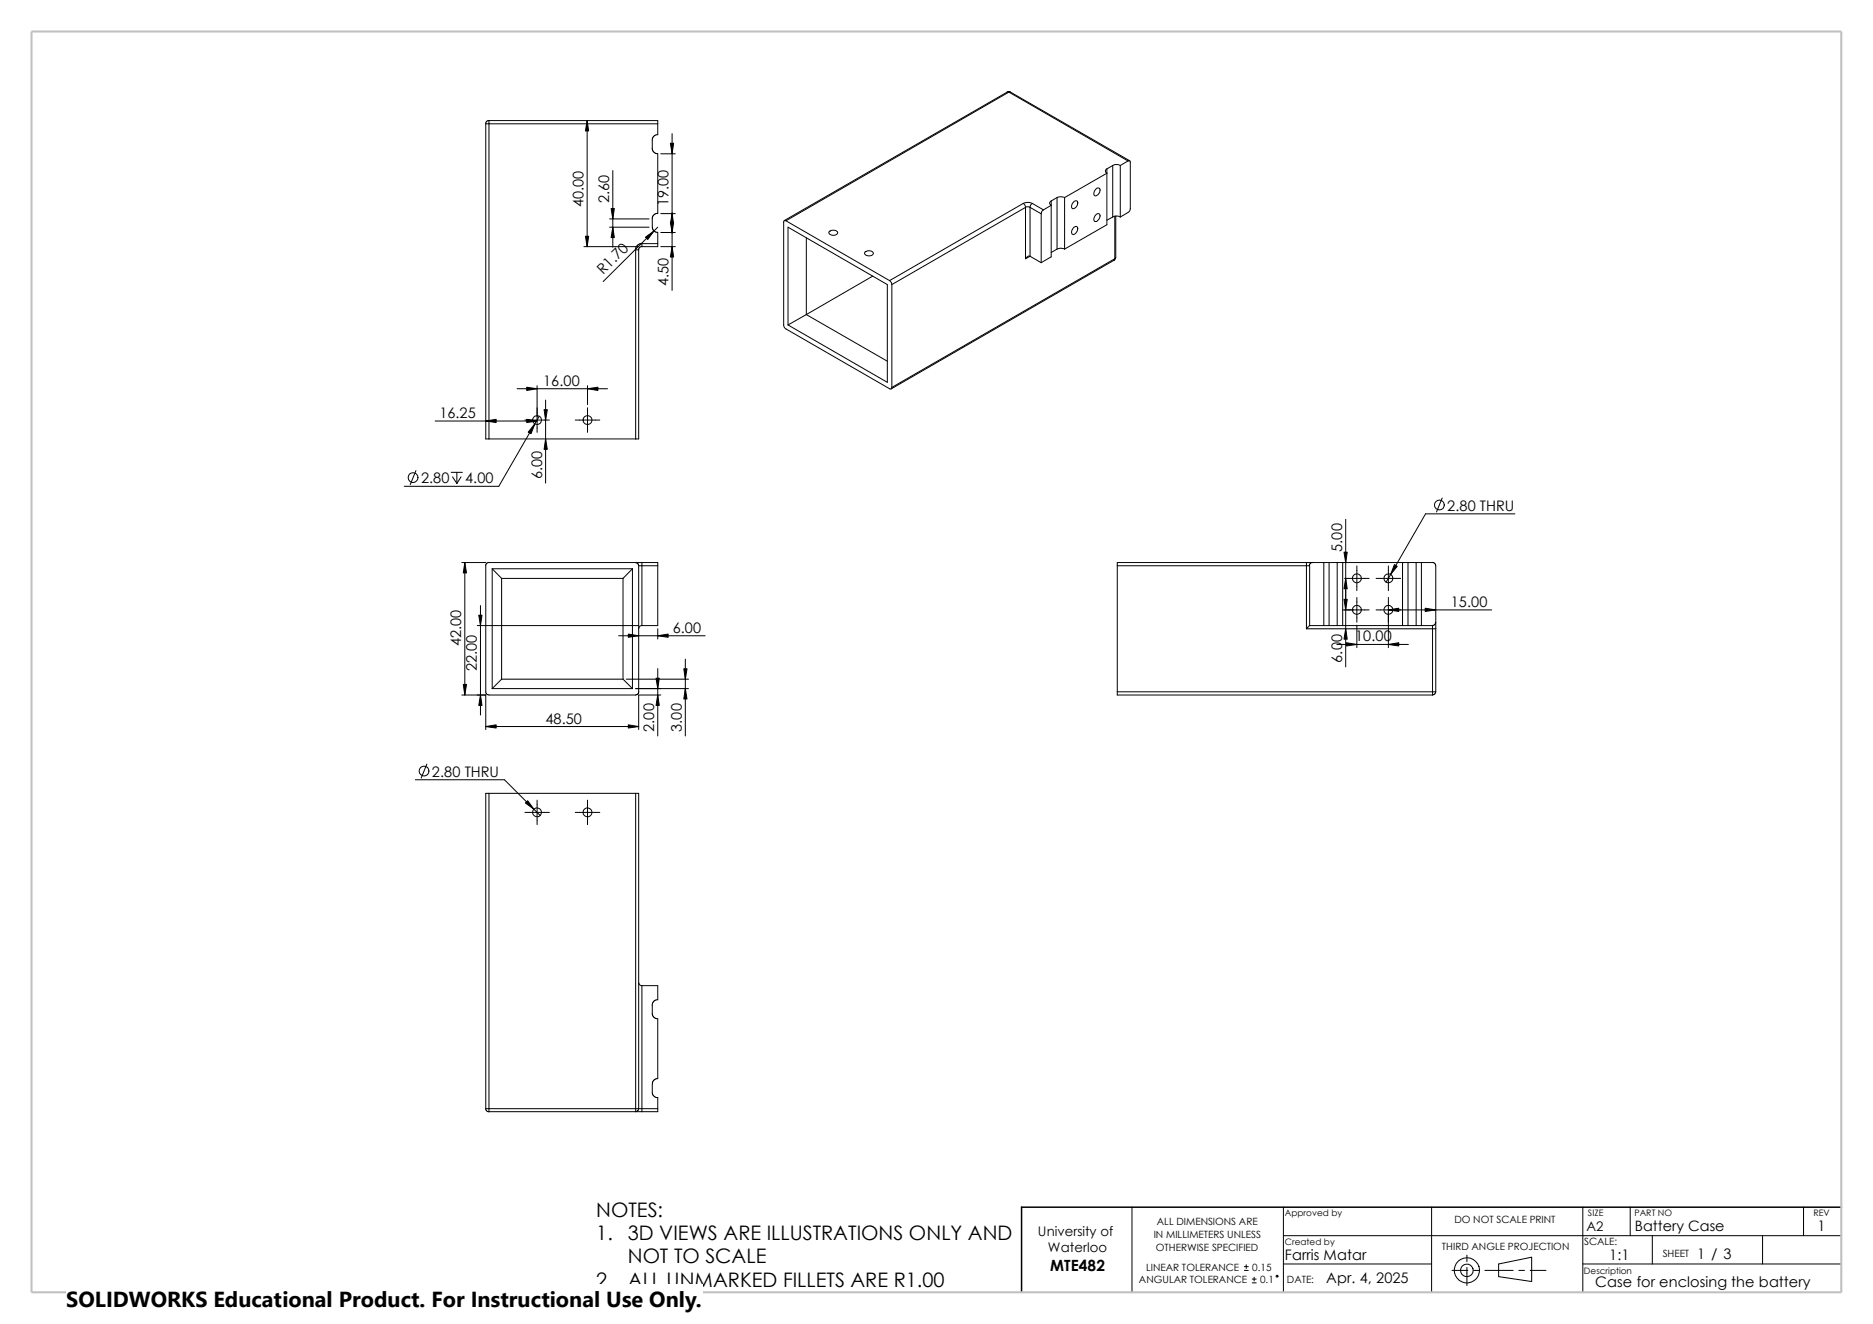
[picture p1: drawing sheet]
<svg xmlns="http://www.w3.org/2000/svg" width="420mm" height="297mm" viewBox="0 0 420 297" stroke-linecap="round" stroke-linejoin="round" font-family="sans-serif">
<g fill="none" stroke="#000" stroke-width=".22">
<path d="M108.9 27.8v70.7h.7M108.9 27.8h.7M109.6 27.8v-.7h37.9v.7M109.6 27.8v70.7M109.6 27.8h37.9M109.6 27l-.5 .2-.2 .6M131.7 27.1v28.2M137.4 38.3v17.2M146.2 33.3l.2 .7 .4 .3 .7 .2v13.4M147.5 30.2l-.7 .2-.5 .6v2.3M147.5 27.8v2.4M148.2 34.5h3.2"/>
<path d="M150.7 30v35.2M225.8 20.7h.4M225.8 20.7l-49.9 28.8M225.8 20.7l.3-.2 .5 .2M226.2 20.7h.4M226.2 20.7l-50 28.8M226.2 20.7l26.7 15.4M226.6 20.7l26.7 15.4M248.2 37.9a.52 .52 0 0 0-.3 .5 .52 .52 0 0 0 .3 .5l-9.5 5.4M248.2 37.9v12.5l-9.5 5.5M249.5 37.1a1.8 1.8 0 0 1 1.7 0M249.5 37.1l-1.3 .8"/>
<path d="M249.5 37.1v11.6M251.2 37.1v11.6M252.9 36.1l-1.7 1M252.9 36.1a.3 .3 0 0 1 .4 0 .3 .3 0 0 1 .1 .3v10.5l-.3 .7-1.9 1.1M130.9 55.3h12.3M136.7 51h8.8M136.7 49.1h8.8M142.5 56h.7v42.5h-.7zM143.9 54.7l-.9 .2-.4 .6-.1 .5M143.9 54.7v.6M143.9 55.3l-.5 .2-.2 .5M143.9 54.7h3.6"/>
<path d="M147.5 47.8l-.7 .2-.4 .4-.1 .7v2.3l.4 .5 .8 .3v2.5M147.5 51l-12.2 12.2M147.5 54.7v.6h-3.6M148.2 55.3h3.2M148.2 52.2h3.2M148.2 47.9h3.2M176.2 49.5a.3 .3 0 0 0-.3 0 .3 .3 0 0 0-.2 .3v23.2l.2 .4 .3 .4 23.3 13.4a.31 .31 0 0 0 .3 0 .31 .31 0 0 0 .2-.3M176.2 49.5l23.3 13.4M176.7 51l22.3 12.8v22l-22.3-12.9zM180.8 53.3v17.3M186 51.9a1.19 1.19 0 0 1 1.8 .4 1.17 1.17 0 0 1-2-.1zM194 56.5a1.19 1.19 0 0 1 1.8 .4 1.08 1.08 0 0 1-1 .5 1.08 1.08 0 0 1-.9-.7z"/>
<path d="M229.4 45.6l-29.9 17.3M229.4 45.6l.4 .4 .2 .5M229.4 45.6a2.16 2.16 0 0 1 2.1 0M230 46.5l-30 17.3M230 46.5v11.5M230 46.5l.2-.1 .8 .1M231 57.5l-1 .5M231 46.5l2.5 1.5M231 57.5l2.5 1.4M231 46.5v11M231 57.5a.82 .82 0 0 0-1 .5M231.5 45.6l2.5 1.5"/>
<path d="M231.5 45.6l-.4 .4-.1 .5M233.5 48v10.9M234 47.1l-.4 .4-.1 .5M235.7 45.1v12.5l-2.2 1.3M235.7 45.1a.52 .52 0 0 0-.3 .5 .52 .52 0 0 0 .3 .5l-1.7 1M237 44.3a2.2 2.2 0 0 1 1.7 0M237 55.9a1.8 1.8 0 0 1 1.7 0M237 44.3l-1.3 .8M237 44.3v11.6M237 55.9l-1.3 .7M238.7 44.3v11.6M240.8 45.2a.54 .54 0 0 1 .8 0 .54 .54 0 0 1 0 .8 .97 .97 0 0 1-1.2 .7 1.26 1.26 0 0 1 .4-1.5z"/>
<path d="M240.8 51a.54 .54 0 0 1 .8-.1 .54 .54 0 0 1 0 .8 .8 .8 0 0 1-1.3 .7v-.6zM245.8 42.3a.54 .54 0 0 1 .8 0 .54 .54 0 0 1 0 .8 .97 .97 0 0 1-1.2 .8 1.26 1.26 0 0 1 .4-1.6zM245.8 48.1a.54 .54 0 0 1 .8 0 .54 .54 0 0 1 0 .8 .8 .8 0 0 1-1.3 .6v-.6zM249.5 48.7a1.8 1.8 0 0 1 1.7 0M249.5 48.7l-1.3 .7M249.8 58.4l-50 28.8M250 58l-.2 .4M250 48.5v9.5M250 58l-50 28.9M250.1 57.8l-.3 .6M250.2 48.5v9.3l-.2 .2M180.8 70.6l18.2 10.4"/>
<path d="M180.8 70.6l-4.1 2.3M195.7 61.9l-14.9 8.7M199.5 62.9l.4 .6 .1 .3M200 63.8v23.1M97.6 94.4h22.8M109.6 98.5h32.9M116 87.2h20.2M117.7 94.2h5.5M120.4 86.5v10.5M120.9 93.4l-9.1 15.7h-21.2M122.3 89.7v18.7M129 94.2h5.5"/>
<path d="M131.7 86.5v4.3M131.7 91.5v5.5M93.3 105.6l-1.3 3.1M101.2 106h2.5M101.5 107l.9 1.5M102.4 106v2.5M103.4 107l-1 1.5M301.8 116.5v33.1M323.4 111.7l-1.3 3.2M339.7 115.3h-20l-8.9 15.3M103.5 126.2h5.4M104.2 126.2v29.7"/>
<path d="M107.7 135.8v24.6M108.9 126.9v28.5l.2 .3 .5 .2h32.9l.5-.2 .3-.5-.1-28.3M110.4 127.6v26.9M110.4 127.6h31.4M110.4 127.6l2.1 2.2M112.5 129.8v22.6M112.5 129.8h27.2M139.7 129.8v22.6M141.8 127.6v26.9M141.8 127.6l-2.1 2.2M142.5 126.2h-33.1l-.3 .2-.2 .5M142.5 126.2h1.4"/>
<path d="M142.5 126.2l.6 .3 .1 .4M143.2 126.9h.7M143.9 126.2v.7M143.9 126.2h3.6v.7M143.9 126.9v13.4M143.9 126.9h3.6M147.5 126.9v13.4h-3.6M250.5 126.9h42.4M250.5 126.9v28.3M292.9 126.2h-42.4v.7M292.9 126.9v14.2M292.9 126.2v.7"/>
<path d="M292.9 126.2h1.4M292.9 126.9h.8v13.4M294.3 126.2h2.5M294.3 126.2l-.5 .2-.2 .5M296.8 126.2v14.1M296.8 126.2h1.2M298 126.2h1.8M298 126.2v14.1M299.8 126.2v14.1M299.8 126.2h1.3M301 136.8h6M301.1 126.2h13.4"/>
<path d="M301.1 126.2v14.1M301.5 129.8h5.5M304.2 127v5.5M304.2 134v5.6M308.6 129.8h5.5M308.6 136.8h25.9M311.3 127v5.5M311.3 134v11.3M314.5 126.2h1.2M314.5 126.2v14.1M315.7 126.2h1.8M315.7 126.2v14.1"/>
<path d="M317.5 126.2h1.2M317.5 126.2v14.1M318.7 126.2h2.5M318.7 126.2v14.1M321.2 126.2l.5 .2 .2 .5v12.7M321.9 139.6l-.2 .5-.5 .2M321.9 139.6v1.5M103.5 155.9h5.4v7.8M107 140.3h36.2M110.4 154.5h31.4M112.5 152.4l-2.1 2.1M112.5 152.4h27.2"/>
<path d="M138.7 142.6h19.4M139.7 152.4l2.1 2.1M140.4 152.4h14M142.5 154.5h11.9M143.9 140.3a.72 .72 0 0 0-.7 .8M147.5 141.1v2.2M147.5 150v15.1M148.2 155.9h-5v7.8M153.7 147.9v17.2M250.5 155.2h70.7M250.5 155.2v.7h70.7M292.9 141.1h28.3"/>
<path d="M293.7 140.3h3.1M293.7 140.3l-.8 .8M296.8 140.3h1.2M298 140.3h1.8M299.8 144.6h16M299.8 140.3h1.3M301.1 140.3h13.4M304.2 140.3v5M314.5 140.3h1.2M315.7 140.3h1.8M317.5 140.3h1.2M318.7 140.3h2.5"/>
<path d="M321.2 140.3v.8M321.2 141.1h.7M321.2 155.2h.7M321.2 155.2v.7M321.2 141.1v14.1M321.9 155.2l-.2 .5-.5 .2M321.9 141.1v14.1M93.1 174.9h20l8 8M95.7 171.4l-1.3 3.1M108.9 163h34.3M109.6 178v70.7M109.6 178h32.9"/>
<path d="M109.6 178h-.7v70.7M120.4 179.5v5.5M131.7 179.5v5.5M142.5 178v70.7M142.5 178h.7v70.7M117.7 182.2h5.5M129 182.2h5.5M143.2 220.4l.3 .5 .4 .2M143.9 221.1h3.6v3.2l-.7 .2-.4 .3-.2 .7M143.9 221.1v27.6M146.3 225.5v2.3l.5 .5 .7 .3v13.4l-.6 .1-.6 .6v2.6l.5 .7 .7 .3M108.9 248.7h.7"/>
<path d="M108.9 248.7l.2 .5 .5 .2M109.6 248.7v.7M109.6 248.7h32.9M109.6 249.4h32.9M142.5 248.7v.7M142.5 249.4h1.4M142.5 248.7h.7M143.2 248.7h.7M143.2 248.7l-.1 .4-.6 .3M143.9 248.7v.7M143.9 248.7h3.6M147.5 246.2v2.5"/>
<path d="M147.5 248.7v.7h-3.6M253.8 270.8v19.1M287.8 277.2h125.1M287.8 270.8v19.1M321 270.8v19.1M354.9 270.8v19.1M365.5 270.8v6.4M370.5 277.2v6.3M395.2 277.2v6.3M404.4 270.8v6.4M279 285h.9M279 284.1h.9"/>
<path d="M279.4 283.7v.9M280.8 287.8h.9M280.8 286.9h.9M281.2 286.5v.9M287.8 283.5h33.2M325.6 285h3.5M328.9 281.6v1.4M328.9 284.3v4.1M330.4 285h1.3M333 285h6.3M336 283.5l7.5-1.5v5.5l-7.5-1.1zM340.6 285h1.2"/>
<path d="M343.1 285h3.6M354.9 283.5h58"/>
<circle cx="120.4" cy="94.2" r="1"/>
<circle cx="131.8" cy="94.2" r=".98"/>
<circle cx="92.6" cy="107.1" r="1.1"/>
<circle cx="322.7" cy="113.3" r="1.1"/>
<circle cx="304.2" cy="129.7" r="1"/>
<circle cx="304.2" cy="136.8" r="1"/>
<circle cx="311.3" cy="129.7" r="1"/>
<circle cx="311.3" cy="136.8" r="1"/>
<circle cx="95.1" cy="173" r="1.09"/>
<circle cx="120.4" cy="182.3" r="1"/>
<circle cx="131.8" cy="182.2" r=".98"/>
<circle cx="286.4" cy="286.3" r=".21"/>
<circle cx="328.9" cy="285" r="1.42"/>
<circle cx="328.9" cy="285" r="2.83"/>
</g>
<path d="M412.9 270.8h-183.8v19.1" fill="none" stroke="#000" stroke-width=".34"/>
<path d="M7.1 7.1h405.8v282.8h-405.8z" fill="none" stroke="#c0c0c0" stroke-width=".47"/>
<g fill="#000" stroke="#000" stroke-width=".22">
<path d="M131.7 27.1l.3 2.3h-.7zM150.3 32.1h.7l-.3 2.4zM131.3 53h.7l-.3 2.3zM137.4 51l.4 2.3h-.8zM137 46.8h.8l-.4 2.3zM144.7 53.2l1.9-1.4-1.4 1.9zM150.3 49.8h.7l-.3 2.4zM150.7 55.3l.3 2.4h-.7zM150.7 47.9l.3 2.3h-.7zM108.9 94.4l2.4-.3v.7zM119.9 95.1l-.8 2.2-.7-.4zM118.1 94.1l2.3 .3-2.3 .4z"/>
<path d="M118.1 86.9l2.3 .3-2.3 .4zM122.3 98.5l.4 2.3h-.7zM122 91.9h.7l-.4 2.3zM131.7 87.2l2.4-.3v.7zM104.2 126.2l.4 2.3h-.7zM301.8 129.8l.3 2.3h-.7zM301.4 123.9h.7l-.3 2.3zM301.4 134.5h.7l-.3 2.3zM311.3 136.8l2.3-.4v.8zM312.7 126.7l.6 .3-1.5 1.9zM319.6 136.4l2.3 .4-2.3 .4zM103.9 153.5h.7l-.4 2.4z"/>
<path d="M107.4 138h.7l-.4 2.3zM107.7 155.9l.4 2.3h-.7zM140.9 142.2l2.3 .4-2.3 .4zM147.5 155.9l.3 2.3h-.7zM147.1 152.1h.7l-.3 2.4zM147.5 142.6l2.3-.4v.8zM153.7 154.5l.4 2.3h-.8zM153.3 150h.8l-.4 2.4zM301.8 141.1l.3 2.3h-.7zM301.9 144.2l2.3 .4-2.3 .3zM311.3 144.6l2.3-.4v.7zM108.9 163l2.4-.4v.7z"/>
<path d="M140.9 162.6l2.3 .4-2.3 .3zM117.8 180.1l.5-.5 1.4 1.9z"/>
</g>
<path d="M14.9 288.1h142.6v8.9h-142.6z" fill="#fff"/>
<text font-size="4.9" x="14.9" y="293.3">SOLIDWORKS Educational Product. For Instructional Use Only.</text>
<g font-size="4.5">
<text x="133.7" y="273.1">NOTES:</text>
<text x="133.7" y="278.3">1.</text>
<text x="140.8" y="278.3">3D VIEWS ARE ILLUSTRATIONS ONLY AND</text>
<text x="140.8" y="283.4">NOT TO SCALE</text>
<text x="133.7" y="288.6">2.</text>
<text x="140.8" y="288.6">ALL UNMARKED FILLETS ARE R1.00</text>
</g>
<text font-size="3.5" x="235.5" y="285">MTE482</text>
<g font-size="3.3">
<text x="130.9" y="46.5" transform="rotate(-90 130.9 46.5)">40.00</text>
<text x="136.6" y="45.5" transform="rotate(-90 136.6 45.5)">2.60</text>
<text x="149.9" y="46.2" transform="rotate(-90 149.9 46.2)">19.00</text>
<text x="135.2" y="61.8" transform="rotate(-45 135.2 61.8)">R1.70</text>
<text x="149.9" y="64.2" transform="rotate(-90 149.9 64.2)">4.50</text>
<text x="121.8" y="86.5">16.00</text>
<text x="98.5" y="93.8">16.25</text>
<text x="121.5" y="107.4" transform="rotate(-90 121.5 107.4)">6.00</text>
<text x="94.4" y="108.4">2.80</text>
<text x="104.3" y="108.4">4.00</text>
<text x="324.5" y="114.6">2.80 THRU</text>
<text x="301" y="123.8" transform="rotate(-90 301 123.8)">5.00</text>
<text x="325.3" y="136.1">15.00</text>
<text x="150.8" y="141.9">6.00</text>
<text x="303.9" y="143.9">10.00</text>
<text x="103.4" y="145" transform="rotate(-90 103.4 145)">42.00</text>
<text x="301" y="148.7" transform="rotate(-90 301 148.7)">6.00</text>
<text x="106.9" y="150.5" transform="rotate(-90 106.9 150.5)">22.00</text>
<text x="122.3" y="162.3">48.50</text>
<text x="146.7" y="164.2" transform="rotate(-90 146.7 164.2)">2.00</text>
<text x="152.9" y="164.2" transform="rotate(-90 152.9 164.2)">3.00</text>
<text x="96.9" y="174.2">2.80 THRU</text>
<text x="407.5" y="276.1">1</text>
<text x="288.1" y="282.7">Farris Matar</text>
<text x="297.4" y="287.8">Apr. 4, 2025</text>
<text x="360.8" y="282.7">1:1</text>
<text x="380.5" y="282.3">1 / 3</text>
<text x="357.7" y="288.6">Case for enclosing the battery</text>
</g>
<text font-size="3.2" x="366.6" y="276.1">Battery Case</text>
<g font-size="3">
<text x="232.7" y="277.2">University of</text>
<text x="235" y="280.9">Waterloo</text>
<text x="355.7" y="276.1">A2</text>
</g>
<g font-size="2.2">
<text x="259.4" y="274.7">ALL DIMENSIONS ARE</text>
<text x="326.1" y="274.4">DO NOT SCALE PRINT</text>
<text x="258.7" y="277.7">IN MILLIMETERS UNLESS</text>
<text x="259.2" y="280.7">OTHERWISE SPECIFIED</text>
<text x="323.3" y="280.4">THIRD ANGLE PROJECTION</text>
<text x="355.2" y="279.3">SCALE:</text>
<text x="372.8" y="282">SHEET</text>
<text x="255.4" y="287.9">ANGULAR TOLERANCE</text>
<text x="257" y="285">LINEAR TOLERANCE</text>
<text x="280.8" y="285">0.15</text>
<text x="282.6" y="287.9">0.1</text>
<text x="288.6" y="287.9">DATE:</text>
</g>
<g font-size="2">
<text x="288.1" y="272.8">Approved by</text>
<text x="356.1" y="272.7">SIZE</text>
<text x="366.5" y="272.7">PART NO</text>
<text x="406.6" y="272.7">REV</text>
<text x="288.1" y="279.2">Created by</text>
<text x="355.2" y="285.7">Description</text>
</g>
</svg>
